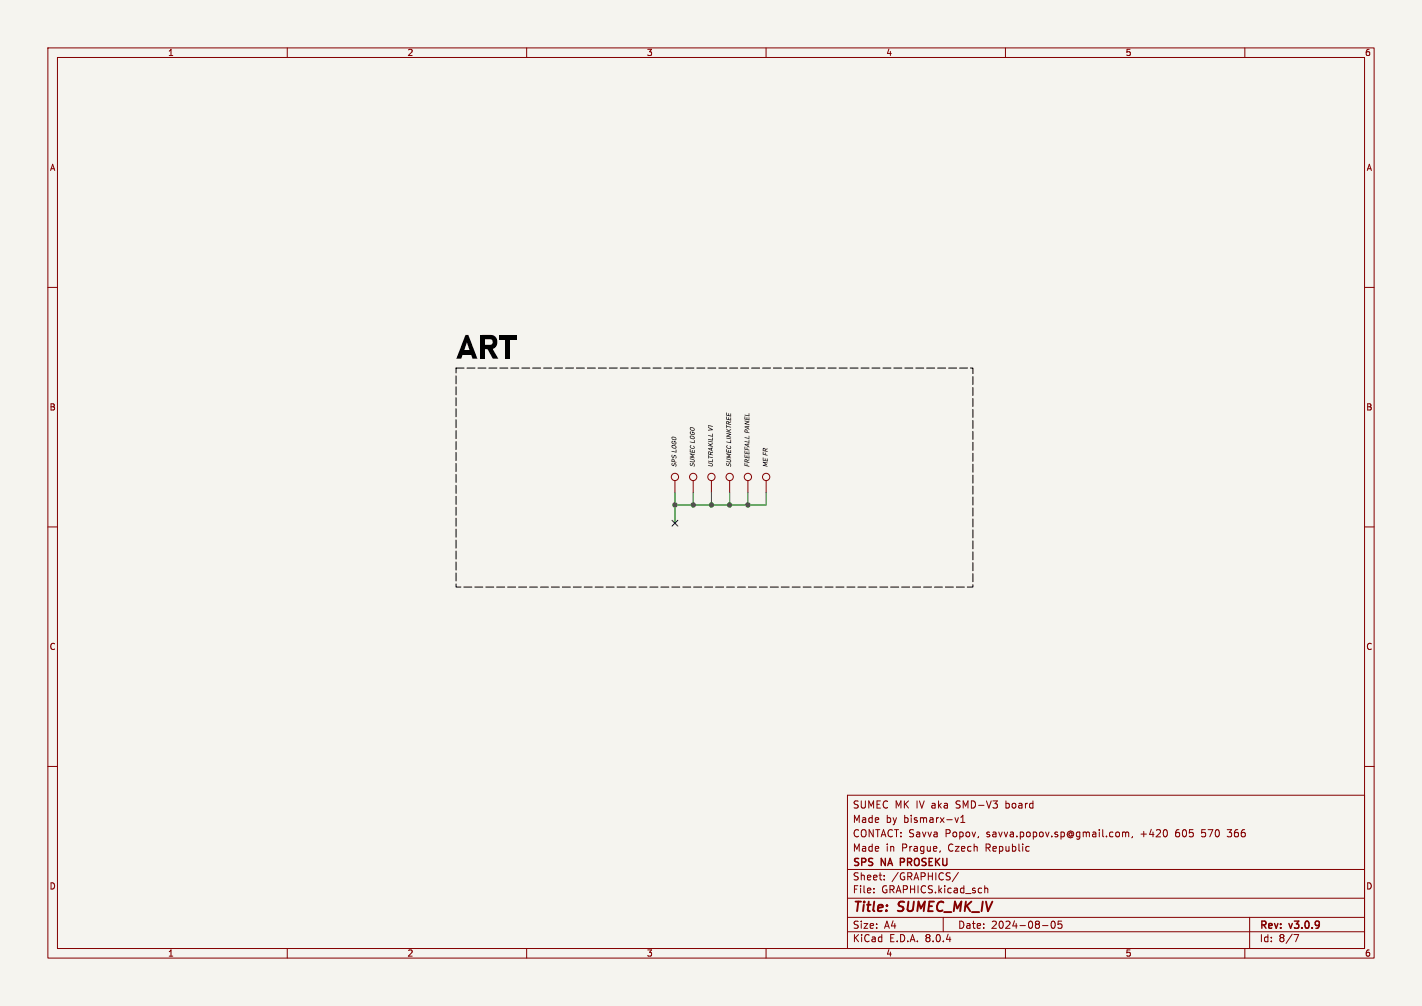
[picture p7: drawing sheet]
<svg xmlns="http://www.w3.org/2000/svg" width="297mm" height="210mm" viewBox="0 0 297 210" stroke-linecap="round" stroke-linejoin="round" font-family="sans-serif">
<path d="M0 0h297v210h-297z" fill="#f5f4ef" stroke="#f5f4ef" stroke-width=".21"/>
<g fill="none" stroke="#840000" stroke-width=".21">
<path d="M10 10h277v190h-277zM12 12h273v186h-273zM60 10v2M110 10v2M160 10v2M210 10v2M260 10v2M10 60h2M285 60h2M10 110h2M141 100.3v2.6M144.8 100.3v2.6"/>
<path d="M148.6 100.3v2.6M152.4 100.3v2.6M156.2 100.3v2.6M160 100.3v2.6M285 110h2M10 160h2M285 160h2M177 166h108v32h-108zM196.4 177.6l-.2 .3M199.5 170.7l.3 1 .4-1M200.7 171.7h.8M200.7 170.6l.4-.4v1.5"/>
<path d="M233.3 173.7l.4 .1 .1 .2-.1 .6-.4 .1M234.5 173.8l.4-.1 .2 .2M234.5 173.7v1M235.1 173.9l.2-.2 .4 .1v.9M235.1 173.9v.8M236.5 174.6l-.1 .3M256.3 173.2h.9M256.3 174.6l.2 .1M60 198v2M110 198v2M160 198v2M177 194.5h108"/>
<path d="M177 191.5h108M177 187.5h108M177 181.5h108M182.5 186.3v.1M182.5 185.5v.1M184.7 183.6v.1M184.7 182.8v.1M197 191.5v3M200.2 182.1l-1.3 2M205.7 184.9v1.5M205.7 185.5l.2-.1 .3 .1 .1 .9M210 198v2"/>
<path d="M217.7 193.2h1.2M219.7 192.4l.2-.1a.8 .8 0 0 1 .5 .7 .8 .8 0 0 1-.5 .8l-.2-.1-.2-.5zM221.7 192.3h-.7v.7l.2-.1h.5l.1 .3-.1 .5-.2 .1-.5-.1M260 198v2M261 191.5v6.5M270.2 195.1h1l-.6 1.5"/>
<circle cx="141" cy="99.6" r=".76"/>
<circle cx="144.8" cy="99.6" r=".76"/>
<circle cx="148.6" cy="99.6" r=".76"/>
<circle cx="152.4" cy="99.6" r=".76"/>
<circle cx="156.2" cy="99.6" r=".76"/>
<circle cx="160" cy="99.6" r=".76"/>
</g>
<path d="M188.1 180h.5M188.6 179.2h-.5v1.5" fill="none" stroke="#840000" stroke-width=".3"/>
<path d="M95.2 76.8h108v45.8h-108z" fill="none" stroke="#000" stroke-width=".21" stroke-dasharray="1.7 .6"/>
<path d="M141 102.9v6.3M144.8 102.9v2.5M148.6 102.9v2.5M152.4 102.9v2.5M156.2 102.9v2.5M160 102.9v2.5h-19" fill="none" stroke="#009600" stroke-width=".21"/>
<path d="M140.4 108.6l1.2 1.2M141.6 108.6l-1.2 1.2" fill="none" stroke="#000084" stroke-width=".21"/>
<g fill="#009600" stroke="#009600" stroke-width=".21">
<circle cx="144.8" cy="105.4" r=".46"/>
<circle cx="148.6" cy="105.4" r=".46"/>
<circle cx="152.4" cy="105.4" r=".46"/>
<circle cx="156.2" cy="105.4" r=".46"/>
<circle cx="141" cy="105.4" r=".46"/>
</g>
<text font-size="7" x="95.2" y="75.7">ART</text>
<g font-size="2.8" fill="#840000">
<text x="178" y="190.9">Title:</text>
<text x="187.7" y="190.9">SUMEC_MK_IV</text>
</g>
<g font-size="2.1" fill="#840000">
<text x="178" y="172">Made</text>
<text x="178" y="169">SUMEC MK IV aka</text>
<text x="185" y="172">by</text>
<text x="188.8" y="172">bismarx-v1</text>
<text x="199.9" y="169">SMD-V3</text>
<text x="210.4" y="169">board</text>
<text x="178" y="178">Made</text>
<text x="178" y="175">CONTACT: Savva</text>
<text x="185" y="178">in</text>
<text x="188.4" y="178">Prague,</text>
<text x="197.5" y="175">Popov,</text>
<text x="198.2" y="178">Czech</text>
<text x="206.1" y="178">Republic</text>
<text x="206.2" y="175">savva.popov.sp@gmail.com,</text>
<text x="238.5" y="175">+420</text>
<text x="245.9" y="175">605</text>
<text x="251.5" y="175">570</text>
<text x="257.1" y="175">366</text>
<text x="178" y="184">Sheet:</text>
<text x="178" y="181.2">SPS</text>
<text x="184.1" y="181.2">NA</text>
<text x="186.2" y="184">/GRAPHICS/</text>
<text x="188.7" y="181.2">PROSEKU</text>
<text x="178" y="186.7">File:</text>
<text x="184.1" y="186.7">GRAPHICS.kicad_sch</text>
<text x="178" y="196.9">KiCad</text>
<text x="178" y="194.1">Size:</text>
<text x="184.7" y="194.1">A4</text>
<text x="185.7" y="196.9">E.D.A.</text>
<text x="193.3" y="196.9">8.0.4</text>
<text x="200" y="194.1">Date:</text>
<text x="207" y="194.1">2024-08-05</text>
<text x="263" y="194.3">Rev:</text>
<text x="263" y="196.9">Id:</text>
<text x="267.1" y="196.9">8/7</text>
<text x="269.4" y="194.3">v3.0.9</text>
</g>
<g font-size="1.8" fill="#840000">
<text x="35" y="11.9">1</text>
<text x="85" y="11.9">2</text>
<text x="135" y="11.9">3</text>
<text x="185" y="11.9">4</text>
<text x="235" y="11.9">5</text>
<text x="285" y="11.9">6</text>
<text x="10.3" y="35.9">A</text>
<text x="285.3" y="35.9">A</text>
<text x="10.3" y="85.9">B</text>
<text x="285.3" y="85.9">B</text>
<text x="10.3" y="135.9">C</text>
<text x="285.3" y="135.9">C</text>
<text x="10.3" y="185.9">D</text>
<text x="285.3" y="185.9">D</text>
<text x="35" y="199.9">1</text>
<text x="85" y="199.9">2</text>
<text x="135" y="199.9">3</text>
<text x="185" y="199.9">4</text>
<text x="235" y="199.9">5</text>
<text x="285" y="199.9">6</text>
</g>
<g font-size="1.4">
<text x="141.4" y="97.5" transform="rotate(-90 141.4 97.5)">SPSLOGO</text>
<text x="145.2" y="97.5" transform="rotate(-90 145.2 97.5)">SUMECLOGO</text>
<text x="149.1" y="97.5" transform="rotate(-90 149.1 97.5)">ULTRAKILLV1</text>
<text x="152.9" y="97.5" transform="rotate(-90 152.9 97.5)">SUMECLINKTREE</text>
<text x="156.7" y="97.5" transform="rotate(-90 156.7 97.5)">FREEFALLPANEL</text>
<text x="160.5" y="97.5" transform="rotate(-90 160.5 97.5)">MEFR</text>
</g>
</svg>
